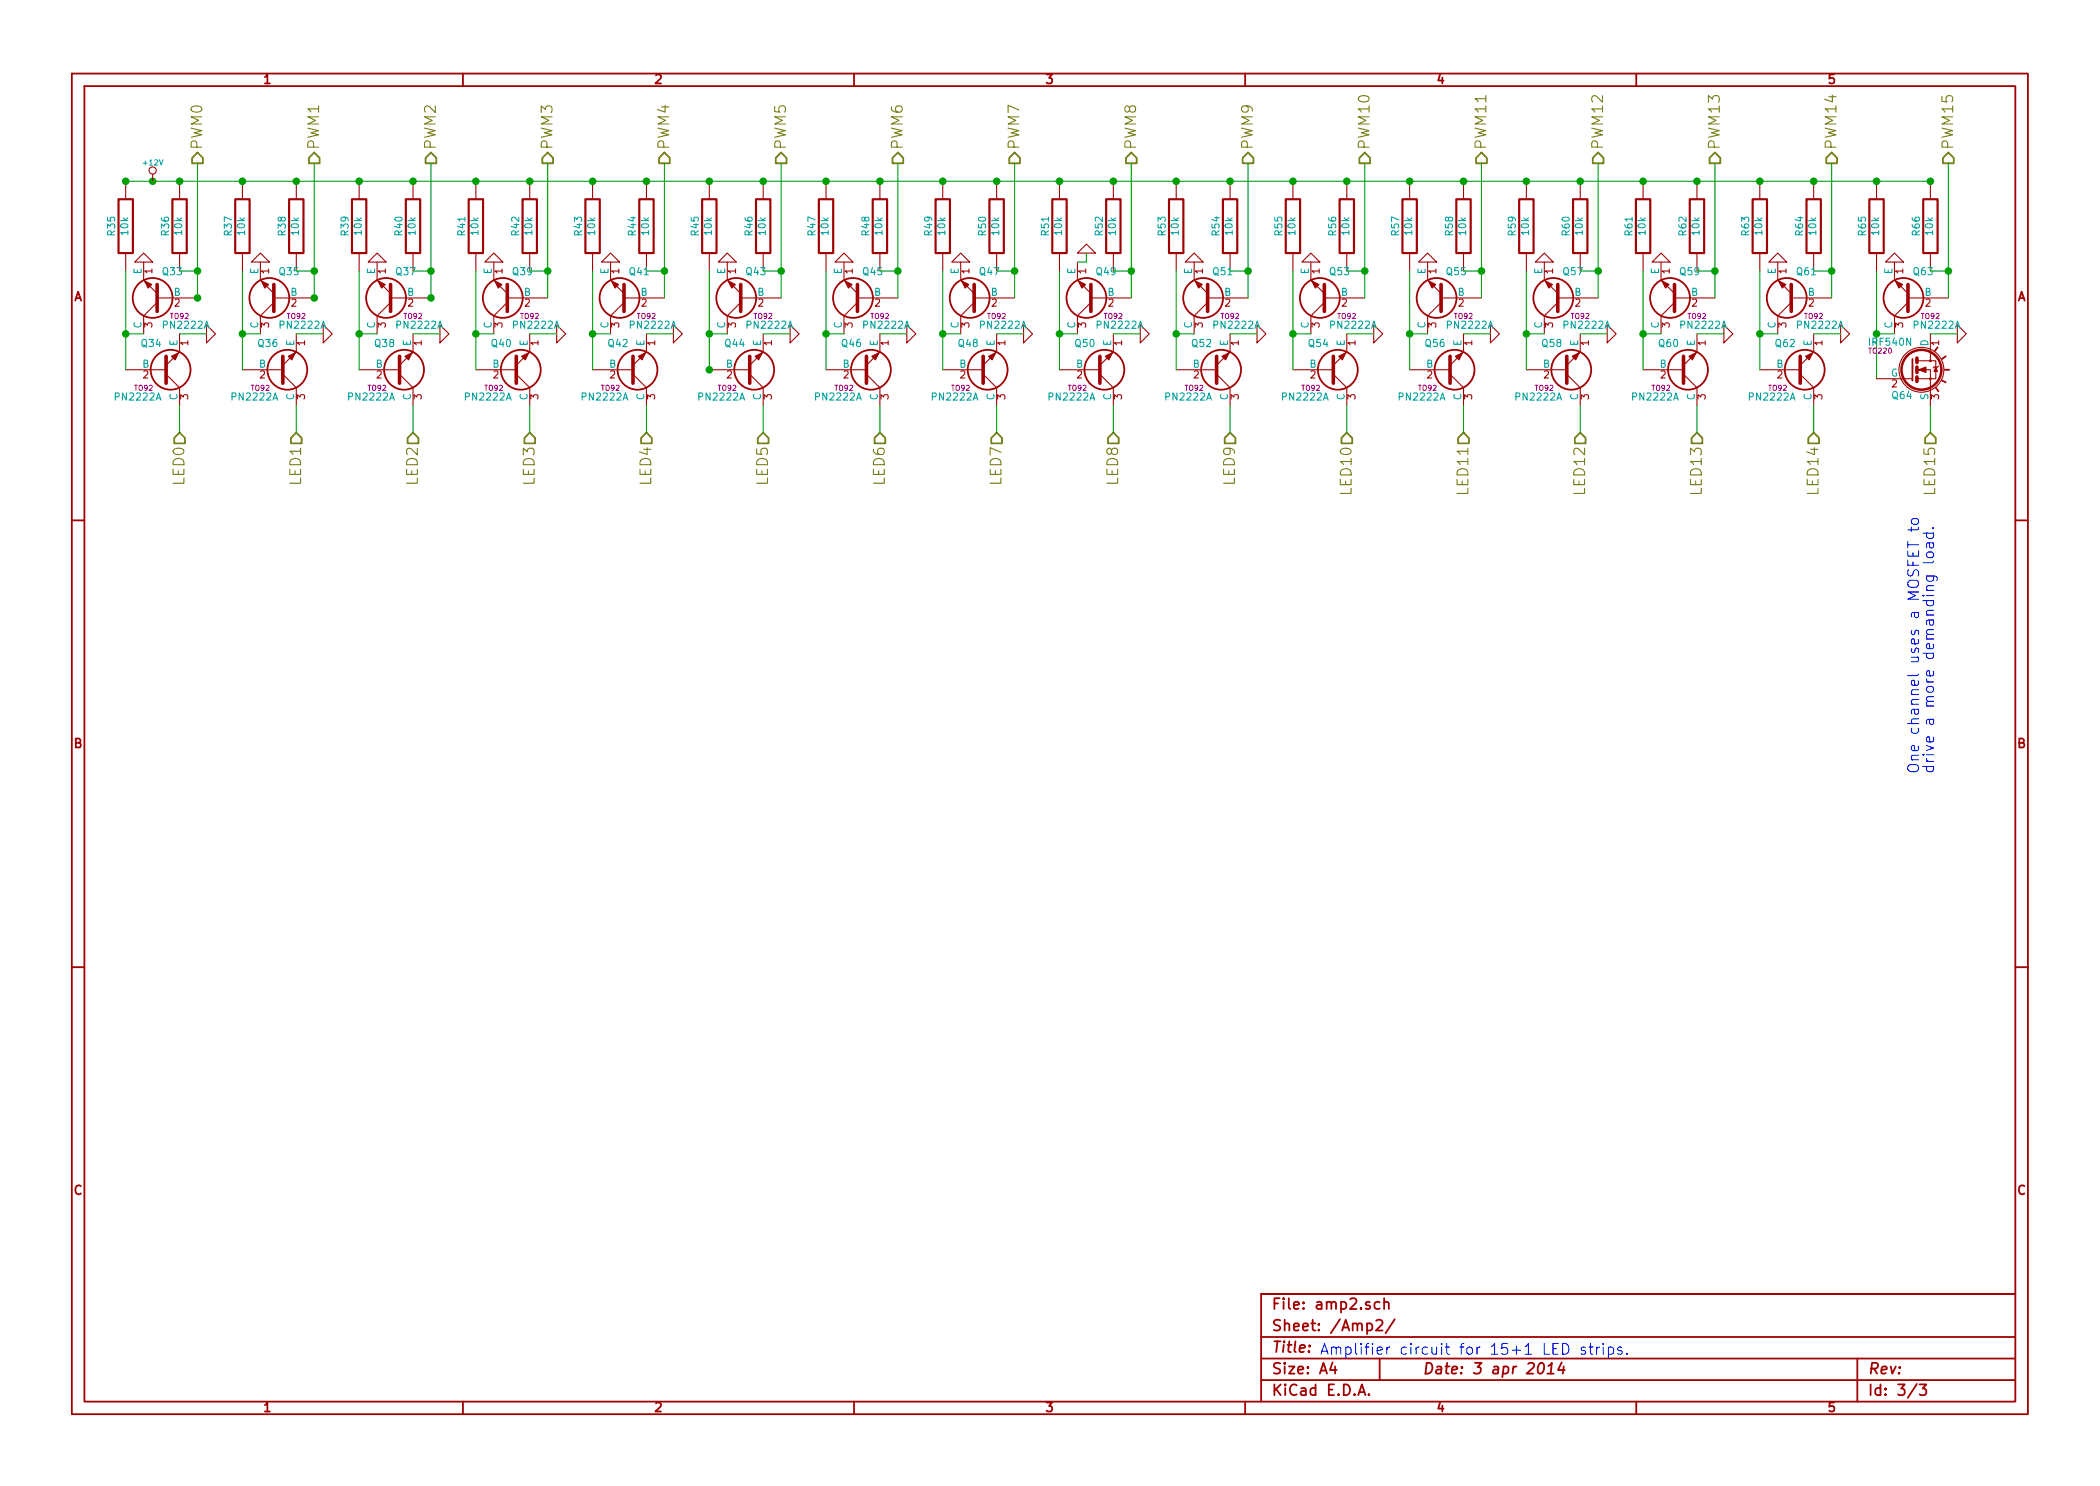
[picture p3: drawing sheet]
EESchema Schematic File Version 2
LIBS:power
LIBS:device
LIBS:transistors
LIBS:conn
LIBS:linear
LIBS:regul
LIBS:74xx
LIBS:cmos4000
LIBS:adc-dac
LIBS:memory
LIBS:xilinx
LIBS:special
LIBS:microcontrollers
LIBS:dsp
LIBS:microchip
LIBS:analog_switches
LIBS:motorola
LIBS:texas
LIBS:intel
LIBS:audio
LIBS:interface
LIBS:digital-audio
LIBS:philips
LIBS:display
LIBS:cypress
LIBS:siliconi
LIBS:opto
LIBS:atmel
LIBS:contrib
LIBS:valves
LIBS:tlc5940
LIBS:lightcontroller-cache
EELAYER 27 0
EELAYER END
$Descr A4 11693 8268
encoding utf-8
Sheet 3 3
Title ""
Date "3 apr 2014"
Rev ""
Comp ""
Comment1 ""
Comment2 ""
Comment3 ""
Comment4 ""
$EndDescr
$Comp
L R R36
U 1 1
P 1000 1250
F 0 "R36" V 1080 1250 40  0000 C CNN
F 1 "10k" V 1007 1251 40  0000 C CNN
F 2 "~" V 930 1250 30  0000 C CNN
F 3 "~" H 1000 1250 30  0000 C CNN
	1    1000 1250
	-1   0    0    1   
$EndComp
$Comp
L R R35
U 1 1
P 700 1250
F 0 "R35" V 780 1250 40  0000 C CNN
F 1 "10k" V 707 1251 40  0000 C CNN
F 2 "~" V 630 1250 30  0000 C CNN
F 3 "~" H 700 1250 30  0000 C CNN
	1    700  1250
	-1   0    0    1   
$EndComp
$Comp
L GND #PWR047
U 1 1
P 800 1450
F 0 "#PWR047" H 800 1450 30  0001 C CNN
F 1 "GND" H 800 1380 30  0001 C CNN
F 2 "" H 800 1450 60  0000 C CNN
F 3 "" H 800 1450 60  0000 C CNN
	1    800  1450
	-1   0    0    1   
$EndComp
$Comp
L GND #PWR048
U 1 1
P 1150 1850
F 0 "#PWR048" H 1150 1850 30  0001 C CNN
F 1 "GND" H 1150 1780 30  0001 C CNN
F 2 "" H 1150 1850 60  0000 C CNN
F 3 "" H 1150 1850 60  0000 C CNN
	1    1150 1850
	0    -1   -1   0   
$EndComp
$Comp
L PN2222A Q33
U 1 1
P 900 1650
F 0 "Q33" H 900 1502 40  0000 R CNN
F 1 "PN2222A" H 900 1800 40  0000 R CNN
F 2 "TO92" H 800 1752 29  0000 C CNN
F 3 "~" H 900 1650 60  0000 C CNN
	1    900  1650
	-1   0    0    1   
$EndComp
$Comp
L PN2222A Q34
U 1 1
P 900 2050
F 0 "Q34" H 900 1902 40  0000 R CNN
F 1 "PN2222A" H 900 2200 40  0000 R CNN
F 2 "TO92" H 800 2152 29  0000 C CNN
F 3 "~" H 900 2050 60  0000 C CNN
	1    900  2050
	1    0    0    1   
$EndComp
Text HLabel 1100 900  1    60   Output ~ 0
PWM0
Text HLabel 1000 2400 3    60   Input ~ 0
LED0
$Comp
L R R38
U 1 1
P 1650 1250
F 0 "R38" V 1730 1250 40  0000 C CNN
F 1 "10k" V 1657 1251 40  0000 C CNN
F 2 "~" V 1580 1250 30  0000 C CNN
F 3 "~" H 1650 1250 30  0000 C CNN
	1    1650 1250
	-1   0    0    1   
$EndComp
$Comp
L R R37
U 1 1
P 1350 1250
F 0 "R37" V 1430 1250 40  0000 C CNN
F 1 "10k" V 1357 1251 40  0000 C CNN
F 2 "~" V 1280 1250 30  0000 C CNN
F 3 "~" H 1350 1250 30  0000 C CNN
	1    1350 1250
	-1   0    0    1   
$EndComp
$Comp
L GND #PWR049
U 1 1
P 1450 1450
F 0 "#PWR049" H 1450 1450 30  0001 C CNN
F 1 "GND" H 1450 1380 30  0001 C CNN
F 2 "" H 1450 1450 60  0000 C CNN
F 3 "" H 1450 1450 60  0000 C CNN
	1    1450 1450
	-1   0    0    1   
$EndComp
$Comp
L GND #PWR050
U 1 1
P 1800 1850
F 0 "#PWR050" H 1800 1850 30  0001 C CNN
F 1 "GND" H 1800 1780 30  0001 C CNN
F 2 "" H 1800 1850 60  0000 C CNN
F 3 "" H 1800 1850 60  0000 C CNN
	1    1800 1850
	0    -1   -1   0   
$EndComp
$Comp
L PN2222A Q35
U 1 1
P 1550 1650
F 0 "Q35" H 1550 1502 40  0000 R CNN
F 1 "PN2222A" H 1550 1800 40  0000 R CNN
F 2 "TO92" H 1450 1752 29  0000 C CNN
F 3 "~" H 1550 1650 60  0000 C CNN
	1    1550 1650
	-1   0    0    1   
$EndComp
$Comp
L PN2222A Q36
U 1 1
P 1550 2050
F 0 "Q36" H 1550 1902 40  0000 R CNN
F 1 "PN2222A" H 1550 2200 40  0000 R CNN
F 2 "TO92" H 1450 2152 29  0000 C CNN
F 3 "~" H 1550 2050 60  0000 C CNN
	1    1550 2050
	1    0    0    1   
$EndComp
Text HLabel 1750 900  1    60   Output ~ 0
PWM1
Text HLabel 1650 2400 3    60   Input ~ 0
LED1
$Comp
L R R40
U 1 1
P 2300 1250
F 0 "R40" V 2380 1250 40  0000 C CNN
F 1 "10k" V 2307 1251 40  0000 C CNN
F 2 "~" V 2230 1250 30  0000 C CNN
F 3 "~" H 2300 1250 30  0000 C CNN
	1    2300 1250
	-1   0    0    1   
$EndComp
$Comp
L R R39
U 1 1
P 2000 1250
F 0 "R39" V 2080 1250 40  0000 C CNN
F 1 "10k" V 2007 1251 40  0000 C CNN
F 2 "~" V 1930 1250 30  0000 C CNN
F 3 "~" H 2000 1250 30  0000 C CNN
	1    2000 1250
	-1   0    0    1   
$EndComp
$Comp
L GND #PWR051
U 1 1
P 2100 1450
F 0 "#PWR051" H 2100 1450 30  0001 C CNN
F 1 "GND" H 2100 1380 30  0001 C CNN
F 2 "" H 2100 1450 60  0000 C CNN
F 3 "" H 2100 1450 60  0000 C CNN
	1    2100 1450
	-1   0    0    1   
$EndComp
$Comp
L GND #PWR052
U 1 1
P 2450 1850
F 0 "#PWR052" H 2450 1850 30  0001 C CNN
F 1 "GND" H 2450 1780 30  0001 C CNN
F 2 "" H 2450 1850 60  0000 C CNN
F 3 "" H 2450 1850 60  0000 C CNN
	1    2450 1850
	0    -1   -1   0   
$EndComp
$Comp
L PN2222A Q37
U 1 1
P 2200 1650
F 0 "Q37" H 2200 1502 40  0000 R CNN
F 1 "PN2222A" H 2200 1800 40  0000 R CNN
F 2 "TO92" H 2100 1752 29  0000 C CNN
F 3 "~" H 2200 1650 60  0000 C CNN
	1    2200 1650
	-1   0    0    1   
$EndComp
$Comp
L PN2222A Q38
U 1 1
P 2200 2050
F 0 "Q38" H 2200 1902 40  0000 R CNN
F 1 "PN2222A" H 2200 2200 40  0000 R CNN
F 2 "TO92" H 2100 2152 29  0000 C CNN
F 3 "~" H 2200 2050 60  0000 C CNN
	1    2200 2050
	1    0    0    1   
$EndComp
Text HLabel 2400 900  1    60   Output ~ 0
PWM2
Text HLabel 2300 2400 3    60   Input ~ 0
LED2
$Comp
L R R42
U 1 1
P 2950 1250
F 0 "R42" V 3030 1250 40  0000 C CNN
F 1 "10k" V 2957 1251 40  0000 C CNN
F 2 "~" V 2880 1250 30  0000 C CNN
F 3 "~" H 2950 1250 30  0000 C CNN
	1    2950 1250
	-1   0    0    1   
$EndComp
$Comp
L R R41
U 1 1
P 2650 1250
F 0 "R41" V 2730 1250 40  0000 C CNN
F 1 "10k" V 2657 1251 40  0000 C CNN
F 2 "~" V 2580 1250 30  0000 C CNN
F 3 "~" H 2650 1250 30  0000 C CNN
	1    2650 1250
	-1   0    0    1   
$EndComp
$Comp
L GND #PWR053
U 1 1
P 2750 1450
F 0 "#PWR053" H 2750 1450 30  0001 C CNN
F 1 "GND" H 2750 1380 30  0001 C CNN
F 2 "" H 2750 1450 60  0000 C CNN
F 3 "" H 2750 1450 60  0000 C CNN
	1    2750 1450
	-1   0    0    1   
$EndComp
$Comp
L GND #PWR054
U 1 1
P 3100 1850
F 0 "#PWR054" H 3100 1850 30  0001 C CNN
F 1 "GND" H 3100 1780 30  0001 C CNN
F 2 "" H 3100 1850 60  0000 C CNN
F 3 "" H 3100 1850 60  0000 C CNN
	1    3100 1850
	0    -1   -1   0   
$EndComp
$Comp
L PN2222A Q39
U 1 1
P 2850 1650
F 0 "Q39" H 2850 1502 40  0000 R CNN
F 1 "PN2222A" H 2850 1800 40  0000 R CNN
F 2 "TO92" H 2750 1752 29  0000 C CNN
F 3 "~" H 2850 1650 60  0000 C CNN
	1    2850 1650
	-1   0    0    1   
$EndComp
$Comp
L PN2222A Q40
U 1 1
P 2850 2050
F 0 "Q40" H 2850 1902 40  0000 R CNN
F 1 "PN2222A" H 2850 2200 40  0000 R CNN
F 2 "TO92" H 2750 2152 29  0000 C CNN
F 3 "~" H 2850 2050 60  0000 C CNN
	1    2850 2050
	1    0    0    1   
$EndComp
Text HLabel 3050 900  1    60   Output ~ 0
PWM3
Text HLabel 2950 2400 3    60   Input ~ 0
LED3
$Comp
L R R44
U 1 1
P 3600 1250
F 0 "R44" V 3680 1250 40  0000 C CNN
F 1 "10k" V 3607 1251 40  0000 C CNN
F 2 "~" V 3530 1250 30  0000 C CNN
F 3 "~" H 3600 1250 30  0000 C CNN
	1    3600 1250
	-1   0    0    1   
$EndComp
$Comp
L R R43
U 1 1
P 3300 1250
F 0 "R43" V 3380 1250 40  0000 C CNN
F 1 "10k" V 3307 1251 40  0000 C CNN
F 2 "~" V 3230 1250 30  0000 C CNN
F 3 "~" H 3300 1250 30  0000 C CNN
	1    3300 1250
	-1   0    0    1   
$EndComp
$Comp
L GND #PWR055
U 1 1
P 3400 1450
F 0 "#PWR055" H 3400 1450 30  0001 C CNN
F 1 "GND" H 3400 1380 30  0001 C CNN
F 2 "" H 3400 1450 60  0000 C CNN
F 3 "" H 3400 1450 60  0000 C CNN
	1    3400 1450
	-1   0    0    1   
$EndComp
$Comp
L GND #PWR056
U 1 1
P 3750 1850
F 0 "#PWR056" H 3750 1850 30  0001 C CNN
F 1 "GND" H 3750 1780 30  0001 C CNN
F 2 "" H 3750 1850 60  0000 C CNN
F 3 "" H 3750 1850 60  0000 C CNN
	1    3750 1850
	0    -1   -1   0   
$EndComp
$Comp
L PN2222A Q41
U 1 1
P 3500 1650
F 0 "Q41" H 3500 1502 40  0000 R CNN
F 1 "PN2222A" H 3500 1800 40  0000 R CNN
F 2 "TO92" H 3400 1752 29  0000 C CNN
F 3 "~" H 3500 1650 60  0000 C CNN
	1    3500 1650
	-1   0    0    1   
$EndComp
$Comp
L PN2222A Q42
U 1 1
P 3500 2050
F 0 "Q42" H 3500 1902 40  0000 R CNN
F 1 "PN2222A" H 3500 2200 40  0000 R CNN
F 2 "TO92" H 3400 2152 29  0000 C CNN
F 3 "~" H 3500 2050 60  0000 C CNN
	1    3500 2050
	1    0    0    1   
$EndComp
Text HLabel 3700 900  1    60   Output ~ 0
PWM4
Text HLabel 3600 2400 3    60   Input ~ 0
LED4
$Comp
L R R46
U 1 1
P 4250 1250
F 0 "R46" V 4330 1250 40  0000 C CNN
F 1 "10k" V 4257 1251 40  0000 C CNN
F 2 "~" V 4180 1250 30  0000 C CNN
F 3 "~" H 4250 1250 30  0000 C CNN
	1    4250 1250
	-1   0    0    1   
$EndComp
$Comp
L R R45
U 1 1
P 3950 1250
F 0 "R45" V 4030 1250 40  0000 C CNN
F 1 "10k" V 3957 1251 40  0000 C CNN
F 2 "~" V 3880 1250 30  0000 C CNN
F 3 "~" H 3950 1250 30  0000 C CNN
	1    3950 1250
	-1   0    0    1   
$EndComp
$Comp
L GND #PWR057
U 1 1
P 4050 1450
F 0 "#PWR057" H 4050 1450 30  0001 C CNN
F 1 "GND" H 4050 1380 30  0001 C CNN
F 2 "" H 4050 1450 60  0000 C CNN
F 3 "" H 4050 1450 60  0000 C CNN
	1    4050 1450
	-1   0    0    1   
$EndComp
$Comp
L GND #PWR058
U 1 1
P 4400 1850
F 0 "#PWR058" H 4400 1850 30  0001 C CNN
F 1 "GND" H 4400 1780 30  0001 C CNN
F 2 "" H 4400 1850 60  0000 C CNN
F 3 "" H 4400 1850 60  0000 C CNN
	1    4400 1850
	0    -1   -1   0   
$EndComp
$Comp
L PN2222A Q43
U 1 1
P 4150 1650
F 0 "Q43" H 4150 1502 40  0000 R CNN
F 1 "PN2222A" H 4150 1800 40  0000 R CNN
F 2 "TO92" H 4050 1752 29  0000 C CNN
F 3 "~" H 4150 1650 60  0000 C CNN
	1    4150 1650
	-1   0    0    1   
$EndComp
$Comp
L PN2222A Q44
U 1 1
P 4150 2050
F 0 "Q44" H 4150 1902 40  0000 R CNN
F 1 "PN2222A" H 4150 2200 40  0000 R CNN
F 2 "TO92" H 4050 2152 29  0000 C CNN
F 3 "~" H 4150 2050 60  0000 C CNN
	1    4150 2050
	1    0    0    1   
$EndComp
Text HLabel 4350 900  1    60   Output ~ 0
PWM5
Text HLabel 4250 2400 3    60   Input ~ 0
LED5
$Comp
L R R48
U 1 1
P 4900 1250
F 0 "R48" V 4980 1250 40  0000 C CNN
F 1 "10k" V 4907 1251 40  0000 C CNN
F 2 "~" V 4830 1250 30  0000 C CNN
F 3 "~" H 4900 1250 30  0000 C CNN
	1    4900 1250
	-1   0    0    1   
$EndComp
$Comp
L R R47
U 1 1
P 4600 1250
F 0 "R47" V 4680 1250 40  0000 C CNN
F 1 "10k" V 4607 1251 40  0000 C CNN
F 2 "~" V 4530 1250 30  0000 C CNN
F 3 "~" H 4600 1250 30  0000 C CNN
	1    4600 1250
	-1   0    0    1   
$EndComp
$Comp
L GND #PWR059
U 1 1
P 4700 1450
F 0 "#PWR059" H 4700 1450 30  0001 C CNN
F 1 "GND" H 4700 1380 30  0001 C CNN
F 2 "" H 4700 1450 60  0000 C CNN
F 3 "" H 4700 1450 60  0000 C CNN
	1    4700 1450
	-1   0    0    1   
$EndComp
$Comp
L GND #PWR060
U 1 1
P 5050 1850
F 0 "#PWR060" H 5050 1850 30  0001 C CNN
F 1 "GND" H 5050 1780 30  0001 C CNN
F 2 "" H 5050 1850 60  0000 C CNN
F 3 "" H 5050 1850 60  0000 C CNN
	1    5050 1850
	0    -1   -1   0   
$EndComp
$Comp
L PN2222A Q45
U 1 1
P 4800 1650
F 0 "Q45" H 4800 1502 40  0000 R CNN
F 1 "PN2222A" H 4800 1800 40  0000 R CNN
F 2 "TO92" H 4700 1752 29  0000 C CNN
F 3 "~" H 4800 1650 60  0000 C CNN
	1    4800 1650
	-1   0    0    1   
$EndComp
$Comp
L PN2222A Q46
U 1 1
P 4800 2050
F 0 "Q46" H 4800 1902 40  0000 R CNN
F 1 "PN2222A" H 4800 2200 40  0000 R CNN
F 2 "TO92" H 4700 2152 29  0000 C CNN
F 3 "~" H 4800 2050 60  0000 C CNN
	1    4800 2050
	1    0    0    1   
$EndComp
Text HLabel 5000 900  1    60   Output ~ 0
PWM6
Text HLabel 4900 2400 3    60   Input ~ 0
LED6
$Comp
L R R50
U 1 1
P 5550 1250
F 0 "R50" V 5630 1250 40  0000 C CNN
F 1 "10k" V 5557 1251 40  0000 C CNN
F 2 "~" V 5480 1250 30  0000 C CNN
F 3 "~" H 5550 1250 30  0000 C CNN
	1    5550 1250
	-1   0    0    1   
$EndComp
$Comp
L R R49
U 1 1
P 5250 1250
F 0 "R49" V 5330 1250 40  0000 C CNN
F 1 "10k" V 5257 1251 40  0000 C CNN
F 2 "~" V 5180 1250 30  0000 C CNN
F 3 "~" H 5250 1250 30  0000 C CNN
	1    5250 1250
	-1   0    0    1   
$EndComp
$Comp
L GND #PWR061
U 1 1
P 5350 1450
F 0 "#PWR061" H 5350 1450 30  0001 C CNN
F 1 "GND" H 5350 1380 30  0001 C CNN
F 2 "" H 5350 1450 60  0000 C CNN
F 3 "" H 5350 1450 60  0000 C CNN
	1    5350 1450
	-1   0    0    1   
$EndComp
$Comp
L GND #PWR062
U 1 1
P 5700 1850
F 0 "#PWR062" H 5700 1850 30  0001 C CNN
F 1 "GND" H 5700 1780 30  0001 C CNN
F 2 "" H 5700 1850 60  0000 C CNN
F 3 "" H 5700 1850 60  0000 C CNN
	1    5700 1850
	0    -1   -1   0   
$EndComp
$Comp
L PN2222A Q47
U 1 1
P 5450 1650
F 0 "Q47" H 5450 1502 40  0000 R CNN
F 1 "PN2222A" H 5450 1800 40  0000 R CNN
F 2 "TO92" H 5350 1752 29  0000 C CNN
F 3 "~" H 5450 1650 60  0000 C CNN
	1    5450 1650
	-1   0    0    1   
$EndComp
$Comp
L PN2222A Q48
U 1 1
P 5450 2050
F 0 "Q48" H 5450 1902 40  0000 R CNN
F 1 "PN2222A" H 5450 2200 40  0000 R CNN
F 2 "TO92" H 5350 2152 29  0000 C CNN
F 3 "~" H 5450 2050 60  0000 C CNN
	1    5450 2050
	1    0    0    1   
$EndComp
Text HLabel 5650 900  1    60   Output ~ 0
PWM7
Text HLabel 5550 2400 3    60   Input ~ 0
LED7
$Comp
L R R52
U 1 1
P 6200 1250
F 0 "R52" V 6280 1250 40  0000 C CNN
F 1 "10k" V 6207 1251 40  0000 C CNN
F 2 "~" V 6130 1250 30  0000 C CNN
F 3 "~" H 6200 1250 30  0000 C CNN
	1    6200 1250
	-1   0    0    1   
$EndComp
$Comp
L R R51
U 1 1
P 5900 1250
F 0 "R51" V 5980 1250 40  0000 C CNN
F 1 "10k" V 5907 1251 40  0000 C CNN
F 2 "~" V 5830 1250 30  0000 C CNN
F 3 "~" H 5900 1250 30  0000 C CNN
	1    5900 1250
	-1   0    0    1   
$EndComp
$Comp
L GND #PWR063
U 1 1
P 6050 1400
F 0 "#PWR063" H 6050 1400 30  0001 C CNN
F 1 "GND" H 6050 1330 30  0001 C CNN
F 2 "" H 6050 1400 60  0000 C CNN
F 3 "" H 6050 1400 60  0000 C CNN
	1    6050 1400
	-1   0    0    1   
$EndComp
$Comp
L GND #PWR064
U 1 1
P 6350 1850
F 0 "#PWR064" H 6350 1850 30  0001 C CNN
F 1 "GND" H 6350 1780 30  0001 C CNN
F 2 "" H 6350 1850 60  0000 C CNN
F 3 "" H 6350 1850 60  0000 C CNN
	1    6350 1850
	0    -1   -1   0   
$EndComp
$Comp
L PN2222A Q49
U 1 1
P 6100 1650
F 0 "Q49" H 6100 1502 40  0000 R CNN
F 1 "PN2222A" H 6100 1800 40  0000 R CNN
F 2 "TO92" H 6000 1752 29  0000 C CNN
F 3 "~" H 6100 1650 60  0000 C CNN
	1    6100 1650
	-1   0    0    1   
$EndComp
$Comp
L PN2222A Q50
U 1 1
P 6100 2050
F 0 "Q50" H 6100 1902 40  0000 R CNN
F 1 "PN2222A" H 6100 2200 40  0000 R CNN
F 2 "TO92" H 6000 2152 29  0000 C CNN
F 3 "~" H 6100 2050 60  0000 C CNN
	1    6100 2050
	1    0    0    1   
$EndComp
Text HLabel 6300 900  1    60   Output ~ 0
PWM8
Text HLabel 6200 2400 3    60   Input ~ 0
LED8
$Comp
L R R54
U 1 1
P 6850 1250
F 0 "R54" V 6930 1250 40  0000 C CNN
F 1 "10k" V 6857 1251 40  0000 C CNN
F 2 "~" V 6780 1250 30  0000 C CNN
F 3 "~" H 6850 1250 30  0000 C CNN
	1    6850 1250
	-1   0    0    1   
$EndComp
$Comp
L R R53
U 1 1
P 6550 1250
F 0 "R53" V 6630 1250 40  0000 C CNN
F 1 "10k" V 6557 1251 40  0000 C CNN
F 2 "~" V 6480 1250 30  0000 C CNN
F 3 "~" H 6550 1250 30  0000 C CNN
	1    6550 1250
	-1   0    0    1   
$EndComp
$Comp
L GND #PWR065
U 1 1
P 6650 1450
F 0 "#PWR065" H 6650 1450 30  0001 C CNN
F 1 "GND" H 6650 1380 30  0001 C CNN
F 2 "" H 6650 1450 60  0000 C CNN
F 3 "" H 6650 1450 60  0000 C CNN
	1    6650 1450
	-1   0    0    1   
$EndComp
$Comp
L GND #PWR066
U 1 1
P 7000 1850
F 0 "#PWR066" H 7000 1850 30  0001 C CNN
F 1 "GND" H 7000 1780 30  0001 C CNN
F 2 "" H 7000 1850 60  0000 C CNN
F 3 "" H 7000 1850 60  0000 C CNN
	1    7000 1850
	0    -1   -1   0   
$EndComp
$Comp
L PN2222A Q51
U 1 1
P 6750 1650
F 0 "Q51" H 6750 1502 40  0000 R CNN
F 1 "PN2222A" H 6750 1800 40  0000 R CNN
F 2 "TO92" H 6650 1752 29  0000 C CNN
F 3 "~" H 6750 1650 60  0000 C CNN
	1    6750 1650
	-1   0    0    1   
$EndComp
$Comp
L PN2222A Q52
U 1 1
P 6750 2050
F 0 "Q52" H 6750 1902 40  0000 R CNN
F 1 "PN2222A" H 6750 2200 40  0000 R CNN
F 2 "TO92" H 6650 2152 29  0000 C CNN
F 3 "~" H 6750 2050 60  0000 C CNN
	1    6750 2050
	1    0    0    1   
$EndComp
Text HLabel 6950 900  1    60   Output ~ 0
PWM9
Text HLabel 6850 2400 3    60   Input ~ 0
LED9
$Comp
L R R56
U 1 1
P 7500 1250
F 0 "R56" V 7580 1250 40  0000 C CNN
F 1 "10k" V 7507 1251 40  0000 C CNN
F 2 "~" V 7430 1250 30  0000 C CNN
F 3 "~" H 7500 1250 30  0000 C CNN
	1    7500 1250
	-1   0    0    1   
$EndComp
$Comp
L R R55
U 1 1
P 7200 1250
F 0 "R55" V 7280 1250 40  0000 C CNN
F 1 "10k" V 7207 1251 40  0000 C CNN
F 2 "~" V 7130 1250 30  0000 C CNN
F 3 "~" H 7200 1250 30  0000 C CNN
	1    7200 1250
	-1   0    0    1   
$EndComp
$Comp
L GND #PWR067
U 1 1
P 7300 1450
F 0 "#PWR067" H 7300 1450 30  0001 C CNN
F 1 "GND" H 7300 1380 30  0001 C CNN
F 2 "" H 7300 1450 60  0000 C CNN
F 3 "" H 7300 1450 60  0000 C CNN
	1    7300 1450
	-1   0    0    1   
$EndComp
$Comp
L GND #PWR068
U 1 1
P 7650 1850
F 0 "#PWR068" H 7650 1850 30  0001 C CNN
F 1 "GND" H 7650 1780 30  0001 C CNN
F 2 "" H 7650 1850 60  0000 C CNN
F 3 "" H 7650 1850 60  0000 C CNN
	1    7650 1850
	0    -1   -1   0   
$EndComp
$Comp
L PN2222A Q53
U 1 1
P 7400 1650
F 0 "Q53" H 7400 1502 40  0000 R CNN
F 1 "PN2222A" H 7400 1800 40  0000 R CNN
F 2 "TO92" H 7300 1752 29  0000 C CNN
F 3 "~" H 7400 1650 60  0000 C CNN
	1    7400 1650
	-1   0    0    1   
$EndComp
$Comp
L PN2222A Q54
U 1 1
P 7400 2050
F 0 "Q54" H 7400 1902 40  0000 R CNN
F 1 "PN2222A" H 7400 2200 40  0000 R CNN
F 2 "TO92" H 7300 2152 29  0000 C CNN
F 3 "~" H 7400 2050 60  0000 C CNN
	1    7400 2050
	1    0    0    1   
$EndComp
Text HLabel 7600 900  1    60   Output ~ 0
PWM10
Text HLabel 7500 2400 3    60   Input ~ 0
LED10
$Comp
L R R58
U 1 1
P 8150 1250
F 0 "R58" V 8230 1250 40  0000 C CNN
F 1 "10k" V 8157 1251 40  0000 C CNN
F 2 "~" V 8080 1250 30  0000 C CNN
F 3 "~" H 8150 1250 30  0000 C CNN
	1    8150 1250
	-1   0    0    1   
$EndComp
$Comp
L R R57
U 1 1
P 7850 1250
F 0 "R57" V 7930 1250 40  0000 C CNN
F 1 "10k" V 7857 1251 40  0000 C CNN
F 2 "~" V 7780 1250 30  0000 C CNN
F 3 "~" H 7850 1250 30  0000 C CNN
	1    7850 1250
	-1   0    0    1   
$EndComp
$Comp
L GND #PWR069
U 1 1
P 7950 1450
F 0 "#PWR069" H 7950 1450 30  0001 C CNN
F 1 "GND" H 7950 1380 30  0001 C CNN
F 2 "" H 7950 1450 60  0000 C CNN
F 3 "" H 7950 1450 60  0000 C CNN
	1    7950 1450
	-1   0    0    1   
$EndComp
$Comp
L GND #PWR070
U 1 1
P 8300 1850
F 0 "#PWR070" H 8300 1850 30  0001 C CNN
F 1 "GND" H 8300 1780 30  0001 C CNN
F 2 "" H 8300 1850 60  0000 C CNN
F 3 "" H 8300 1850 60  0000 C CNN
	1    8300 1850
	0    -1   -1   0   
$EndComp
$Comp
L PN2222A Q55
U 1 1
P 8050 1650
F 0 "Q55" H 8050 1502 40  0000 R CNN
F 1 "PN2222A" H 8050 1800 40  0000 R CNN
F 2 "TO92" H 7950 1752 29  0000 C CNN
F 3 "~" H 8050 1650 60  0000 C CNN
	1    8050 1650
	-1   0    0    1   
$EndComp
$Comp
L PN2222A Q56
U 1 1
P 8050 2050
F 0 "Q56" H 8050 1902 40  0000 R CNN
F 1 "PN2222A" H 8050 2200 40  0000 R CNN
F 2 "TO92" H 7950 2152 29  0000 C CNN
F 3 "~" H 8050 2050 60  0000 C CNN
	1    8050 2050
	1    0    0    1   
$EndComp
Text HLabel 8250 900  1    60   Output ~ 0
PWM11
Text HLabel 8150 2400 3    60   Input ~ 0
LED11
$Comp
L R R60
U 1 1
P 8800 1250
F 0 "R60" V 8880 1250 40  0000 C CNN
F 1 "10k" V 8807 1251 40  0000 C CNN
F 2 "~" V 8730 1250 30  0000 C CNN
F 3 "~" H 8800 1250 30  0000 C CNN
	1    8800 1250
	-1   0    0    1   
$EndComp
$Comp
L R R59
U 1 1
P 8500 1250
F 0 "R59" V 8580 1250 40  0000 C CNN
F 1 "10k" V 8507 1251 40  0000 C CNN
F 2 "~" V 8430 1250 30  0000 C CNN
F 3 "~" H 8500 1250 30  0000 C CNN
	1    8500 1250
	-1   0    0    1   
$EndComp
$Comp
L GND #PWR071
U 1 1
P 8600 1450
F 0 "#PWR071" H 8600 1450 30  0001 C CNN
F 1 "GND" H 8600 1380 30  0001 C CNN
F 2 "" H 8600 1450 60  0000 C CNN
F 3 "" H 8600 1450 60  0000 C CNN
	1    8600 1450
	-1   0    0    1   
$EndComp
$Comp
L GND #PWR072
U 1 1
P 8950 1850
F 0 "#PWR072" H 8950 1850 30  0001 C CNN
F 1 "GND" H 8950 1780 30  0001 C CNN
F 2 "" H 8950 1850 60  0000 C CNN
F 3 "" H 8950 1850 60  0000 C CNN
	1    8950 1850
	0    -1   -1   0   
$EndComp
$Comp
L PN2222A Q57
U 1 1
P 8700 1650
F 0 "Q57" H 8700 1502 40  0000 R CNN
F 1 "PN2222A" H 8700 1800 40  0000 R CNN
F 2 "TO92" H 8600 1752 29  0000 C CNN
F 3 "~" H 8700 1650 60  0000 C CNN
	1    8700 1650
	-1   0    0    1   
$EndComp
$Comp
L PN2222A Q58
U 1 1
P 8700 2050
F 0 "Q58" H 8700 1902 40  0000 R CNN
F 1 "PN2222A" H 8700 2200 40  0000 R CNN
F 2 "TO92" H 8600 2152 29  0000 C CNN
F 3 "~" H 8700 2050 60  0000 C CNN
	1    8700 2050
	1    0    0    1   
$EndComp
Text HLabel 8900 900  1    60   Output ~ 0
PWM12
Text HLabel 8800 2400 3    60   Input ~ 0
LED12
$Comp
L R R62
U 1 1
P 9450 1250
F 0 "R62" V 9530 1250 40  0000 C CNN
F 1 "10k" V 9457 1251 40  0000 C CNN
F 2 "~" V 9380 1250 30  0000 C CNN
F 3 "~" H 9450 1250 30  0000 C CNN
	1    9450 1250
	-1   0    0    1   
$EndComp
$Comp
L R R61
U 1 1
P 9150 1250
F 0 "R61" V 9230 1250 40  0000 C CNN
F 1 "10k" V 9157 1251 40  0000 C CNN
F 2 "~" V 9080 1250 30  0000 C CNN
F 3 "~" H 9150 1250 30  0000 C CNN
	1    9150 1250
	-1   0    0    1   
$EndComp
$Comp
L GND #PWR073
U 1 1
P 9250 1450
F 0 "#PWR073" H 9250 1450 30  0001 C CNN
F 1 "GND" H 9250 1380 30  0001 C CNN
F 2 "" H 9250 1450 60  0000 C CNN
F 3 "" H 9250 1450 60  0000 C CNN
	1    9250 1450
	-1   0    0    1   
$EndComp
$Comp
L GND #PWR074
U 1 1
P 9600 1850
F 0 "#PWR074" H 9600 1850 30  0001 C CNN
F 1 "GND" H 9600 1780 30  0001 C CNN
F 2 "" H 9600 1850 60  0000 C CNN
F 3 "" H 9600 1850 60  0000 C CNN
	1    9600 1850
	0    -1   -1   0   
$EndComp
$Comp
L PN2222A Q59
U 1 1
P 9350 1650
F 0 "Q59" H 9350 1502 40  0000 R CNN
F 1 "PN2222A" H 9350 1800 40  0000 R CNN
F 2 "TO92" H 9250 1752 29  0000 C CNN
F 3 "~" H 9350 1650 60  0000 C CNN
	1    9350 1650
	-1   0    0    1   
$EndComp
$Comp
L PN2222A Q60
U 1 1
P 9350 2050
F 0 "Q60" H 9350 1902 40  0000 R CNN
F 1 "PN2222A" H 9350 2200 40  0000 R CNN
F 2 "TO92" H 9250 2152 29  0000 C CNN
F 3 "~" H 9350 2050 60  0000 C CNN
	1    9350 2050
	1    0    0    1   
$EndComp
Text HLabel 9550 900  1    60   Output ~ 0
PWM13
Text HLabel 9450 2400 3    60   Input ~ 0
LED13
$Comp
L R R64
U 1 1
P 10100 1250
F 0 "R64" V 10180 1250 40  0000 C CNN
F 1 "10k" V 10107 1251 40  0000 C CNN
F 2 "~" V 10030 1250 30  0000 C CNN
F 3 "~" H 10100 1250 30  0000 C CNN
	1    10100 1250
	-1   0    0    1   
$EndComp
$Comp
L R R63
U 1 1
P 9800 1250
F 0 "R63" V 9880 1250 40  0000 C CNN
F 1 "10k" V 9807 1251 40  0000 C CNN
F 2 "~" V 9730 1250 30  0000 C CNN
F 3 "~" H 9800 1250 30  0000 C CNN
	1    9800 1250
	-1   0    0    1   
$EndComp
$Comp
L GND #PWR075
U 1 1
P 9900 1450
F 0 "#PWR075" H 9900 1450 30  0001 C CNN
F 1 "GND" H 9900 1380 30  0001 C CNN
F 2 "" H 9900 1450 60  0000 C CNN
F 3 "" H 9900 1450 60  0000 C CNN
	1    9900 1450
	-1   0    0    1   
$EndComp
$Comp
L GND #PWR076
U 1 1
P 10250 1850
F 0 "#PWR076" H 10250 1850 30  0001 C CNN
F 1 "GND" H 10250 1780 30  0001 C CNN
F 2 "" H 10250 1850 60  0000 C CNN
F 3 "" H 10250 1850 60  0000 C CNN
	1    10250 1850
	0    -1   -1   0   
$EndComp
$Comp
L PN2222A Q61
U 1 1
P 10000 1650
F 0 "Q61" H 10000 1502 40  0000 R CNN
F 1 "PN2222A" H 10000 1800 40  0000 R CNN
F 2 "TO92" H 9900 1752 29  0000 C CNN
F 3 "~" H 10000 1650 60  0000 C CNN
	1    10000 1650
	-1   0    0    1   
$EndComp
$Comp
L PN2222A Q62
U 1 1
P 10000 2050
F 0 "Q62" H 10000 1902 40  0000 R CNN
F 1 "PN2222A" H 10000 2200 40  0000 R CNN
F 2 "TO92" H 9900 2152 29  0000 C CNN
F 3 "~" H 10000 2050 60  0000 C CNN
	1    10000 2050
	1    0    0    1   
$EndComp
Text HLabel 10200 900  1    60   Output ~ 0
PWM14
Text HLabel 10100 2400 3    60   Input ~ 0
LED14
$Comp
L R R66
U 1 1
P 10750 1250
F 0 "R66" V 10830 1250 40  0000 C CNN
F 1 "10k" V 10757 1251 40  0000 C CNN
F 2 "~" V 10680 1250 30  0000 C CNN
F 3 "~" H 10750 1250 30  0000 C CNN
	1    10750 1250
	-1   0    0    1   
$EndComp
$Comp
L R R65
U 1 1
P 10450 1250
F 0 "R65" V 10530 1250 40  0000 C CNN
F 1 "10k" V 10457 1251 40  0000 C CNN
F 2 "~" V 10380 1250 30  0000 C CNN
F 3 "~" H 10450 1250 30  0000 C CNN
	1    10450 1250
	-1   0    0    1   
$EndComp
$Comp
L GND #PWR077
U 1 1
P 10550 1450
F 0 "#PWR077" H 10550 1450 30  0001 C CNN
F 1 "GND" H 10550 1380 30  0001 C CNN
F 2 "" H 10550 1450 60  0000 C CNN
F 3 "" H 10550 1450 60  0000 C CNN
	1    10550 1450
	-1   0    0    1   
$EndComp
$Comp
L GND #PWR078
U 1 1
P 10900 1850
F 0 "#PWR078" H 10900 1850 30  0001 C CNN
F 1 "GND" H 10900 1780 30  0001 C CNN
F 2 "" H 10900 1850 60  0000 C CNN
F 3 "" H 10900 1850 60  0000 C CNN
	1    10900 1850
	0    -1   -1   0   
$EndComp
$Comp
L PN2222A Q63
U 1 1
P 10650 1650
F 0 "Q63" H 10650 1502 40  0000 R CNN
F 1 "PN2222A" H 10650 1800 40  0000 R CNN
F 2 "TO92" H 10550 1752 29  0000 C CNN
F 3 "~" H 10650 1650 60  0000 C CNN
	1    10650 1650
	-1   0    0    1   
$EndComp
Text HLabel 10850 900  1    60   Output ~ 0
PWM15
Text HLabel 10750 2400 3    60   Input ~ 0
LED15
Wire Wire Line
	1100 900  1100 1650
Wire Wire Line
	1000 1500 1100 1500
Connection ~ 1100 1500
Wire Wire Line
	1000 2250 1000 2400
Wire Wire Line
	700  1000 10750 1000
Connection ~ 700  1000
Wire Wire Line
	700  1500 700  2050
Wire Wire Line
	800  1850 700  1850
Connection ~ 700  1850
Wire Wire Line
	1150 1850 1000 1850
Wire Wire Line
	1750 900  1750 1650
Wire Wire Line
	1650 1500 1750 1500
Connection ~ 1750 1500
Wire Wire Line
	1650 2250 1650 2400
Connection ~ 1350 1000
Wire Wire Line
	1350 1500 1350 2050
Wire Wire Line
	1450 1850 1350 1850
Connection ~ 1350 1850
Wire Wire Line
	1800 1850 1650 1850
Wire Wire Line
	2400 900  2400 1650
Wire Wire Line
	2300 1500 2400 1500
Connection ~ 2400 1500
Wire Wire Line
	2300 2250 2300 2400
Connection ~ 2000 1000
Wire Wire Line
	2000 1500 2000 2050
Wire Wire Line
	2100 1850 2000 1850
Connection ~ 2000 1850
Wire Wire Line
	2450 1850 2300 1850
Wire Wire Line
	3050 900  3050 1650
Wire Wire Line
	2950 1500 3050 1500
Connection ~ 3050 1500
Wire Wire Line
	2950 2250 2950 2400
Connection ~ 2650 1000
Wire Wire Line
	2650 1500 2650 2050
Wire Wire Line
	2750 1850 2650 1850
Connection ~ 2650 1850
Wire Wire Line
	3100 1850 2950 1850
Wire Wire Line
	3700 900  3700 1650
Wire Wire Line
	3600 1500 3700 1500
Connection ~ 3700 1500
Wire Wire Line
	3600 2250 3600 2400
Connection ~ 3300 1000
Wire Wire Line
	3300 1500 3300 2050
Wire Wire Line
	3400 1850 3300 1850
Connection ~ 3300 1850
Wire Wire Line
	3750 1850 3600 1850
Wire Wire Line
	4350 900  4350 1650
Wire Wire Line
	4250 1500 4350 1500
Connection ~ 4350 1500
Wire Wire Line
	4250 2250 4250 2400
Connection ~ 3950 1000
Wire Wire Line
	3950 1500 3950 2050
Wire Wire Line
	4050 1850 3950 1850
Connection ~ 3950 1850
Wire Wire Line
	4400 1850 4250 1850
Wire Wire Line
	5000 900  5000 1650
Wire Wire Line
	4900 1500 5000 1500
Connection ~ 5000 1500
Wire Wire Line
	4900 2250 4900 2400
Connection ~ 4600 1000
Wire Wire Line
	4600 1500 4600 2050
Wire Wire Line
	4700 1850 4600 1850
Connection ~ 4600 1850
Wire Wire Line
	5050 1850 4900 1850
Wire Wire Line
	5650 900  5650 1650
Wire Wire Line
	5550 1500 5650 1500
Connection ~ 5650 1500
Wire Wire Line
	5550 2250 5550 2400
Connection ~ 5250 1000
Wire Wire Line
	5250 1500 5250 2050
Wire Wire Line
	5350 1850 5250 1850
Connection ~ 5250 1850
Wire Wire Line
	5700 1850 5550 1850
Wire Wire Line
	6300 900  6300 1650
Wire Wire Line
	6200 1500 6300 1500
Connection ~ 6300 1500
Wire Wire Line
	6200 2250 6200 2400
Connection ~ 5900 1000
Wire Wire Line
	5900 1500 5900 2050
Wire Wire Line
	6000 1850 5900 1850
Connection ~ 5900 1850
Wire Wire Line
	6350 1850 6200 1850
Wire Wire Line
	6950 900  6950 1650
Wire Wire Line
	6850 1500 6950 1500
Connection ~ 6950 1500
Wire Wire Line
	6850 2250 6850 2400
Connection ~ 6550 1000
Wire Wire Line
	6550 1500 6550 2050
Wire Wire Line
	6650 1850 6550 1850
Connection ~ 6550 1850
Wire Wire Line
	7000 1850 6850 1850
Wire Wire Line
	7600 900  7600 1650
Wire Wire Line
	7500 1500 7600 1500
Connection ~ 7600 1500
Wire Wire Line
	7500 2250 7500 2400
Connection ~ 7200 1000
Wire Wire Line
	7200 1500 7200 2050
Wire Wire Line
	7300 1850 7200 1850
Connection ~ 7200 1850
Wire Wire Line
	7650 1850 7500 1850
Wire Wire Line
	8250 900  8250 1650
Wire Wire Line
	8150 1500 8250 1500
Connection ~ 8250 1500
Wire Wire Line
	8150 2250 8150 2400
Connection ~ 7850 1000
Wire Wire Line
	7850 1500 7850 2050
Wire Wire Line
	7950 1850 7850 1850
Connection ~ 7850 1850
Wire Wire Line
	8300 1850 8150 1850
Wire Wire Line
	8900 900  8900 1650
Wire Wire Line
	8800 1500 8900 1500
Connection ~ 8900 1500
Wire Wire Line
	8800 2250 8800 2400
Connection ~ 8500 1000
Wire Wire Line
	8500 1500 8500 2050
Wire Wire Line
	8600 1850 8500 1850
Connection ~ 8500 1850
Wire Wire Line
	8950 1850 8800 1850
Wire Wire Line
	9550 900  9550 1650
Wire Wire Line
	9450 1500 9550 1500
Connection ~ 9550 1500
Wire Wire Line
	9450 2250 9450 2400
Connection ~ 9150 1000
Wire Wire Line
	9150 1500 9150 2050
Wire Wire Line
	9250 1850 9150 1850
Connection ~ 9150 1850
Wire Wire Line
	9600 1850 9450 1850
Wire Wire Line
	10200 900  10200 1650
Wire Wire Line
	10100 1500 10200 1500
Connection ~ 10200 1500
Wire Wire Line
	10100 2250 10100 2400
Connection ~ 9800 1000
Wire Wire Line
	9800 1500 9800 2050
Wire Wire Line
	9900 1850 9800 1850
Connection ~ 9800 1850
Wire Wire Line
	10250 1850 10100 1850
Wire Wire Line
	10850 900  10850 1650
Wire Wire Line
	10750 1500 10850 1500
Connection ~ 10850 1500
Wire Wire Line
	10750 2250 10750 2400
Connection ~ 10450 1000
Wire Wire Line
	10450 1500 10450 2100
Wire Wire Line
	10550 1850 10450 1850
Connection ~ 10450 1850
Wire Wire Line
	10900 1850 10750 1850
Connection ~ 7500 1000
Connection ~ 6850 1000
Connection ~ 8800 1000
Connection ~ 9450 1000
Connection ~ 8150 1000
Connection ~ 10100 1000
Connection ~ 6200 1000
Connection ~ 5550 1000
Connection ~ 4900 1000
Connection ~ 4250 1000
Connection ~ 3600 1000
Connection ~ 3950 2050
Connection ~ 850  1000
Connection ~ 1000 1000
Connection ~ 1650 1000
Connection ~ 2300 1000
Connection ~ 2950 1000
Connection ~ 10750 1000
Wire Wire Line
	6000 1450 6050 1450
Wire Wire Line
	6050 1450 6050 1400
Connection ~ 1750 1650
Connection ~ 1100 1650
Connection ~ 2400 1650
$Comp
L IRF540N Q64
U 1 1
P 10650 2050
F 0 "Q64" H 10650 1902 40  0000 R CNN
F 1 "IRF540N" H 10650 2199 40  0000 R CNN
F 2 "TO220" H 10471 2151 29  0000 C CNN
F 3 "~" H 10650 2050 60  0000 C CNN
	1    10650 2050
	1    0    0    -1  
$EndComp
$Comp
L +12V #PWR079
U 1 1
P 850 1000
F 0 "#PWR079" H 850 950 20  0001 C CNN
F 1 "+12V" H 850 1100 30  0000 C CNN
F 2 "" H 850 1000 60  0000 C CNN
F 3 "" H 850 1000 60  0000 C CNN
	1    850  1000
	1    0    0    -1  
$EndComp
Text Notes 7350 7550 0    60   ~ 0
Amplifier circuit for 15+1 LED strips.\n
Text Notes 10700 4300 1    60   ~ 0
One channel uses a MOSFET to \ndrive a more demanding load.
$EndSCHEMATC
